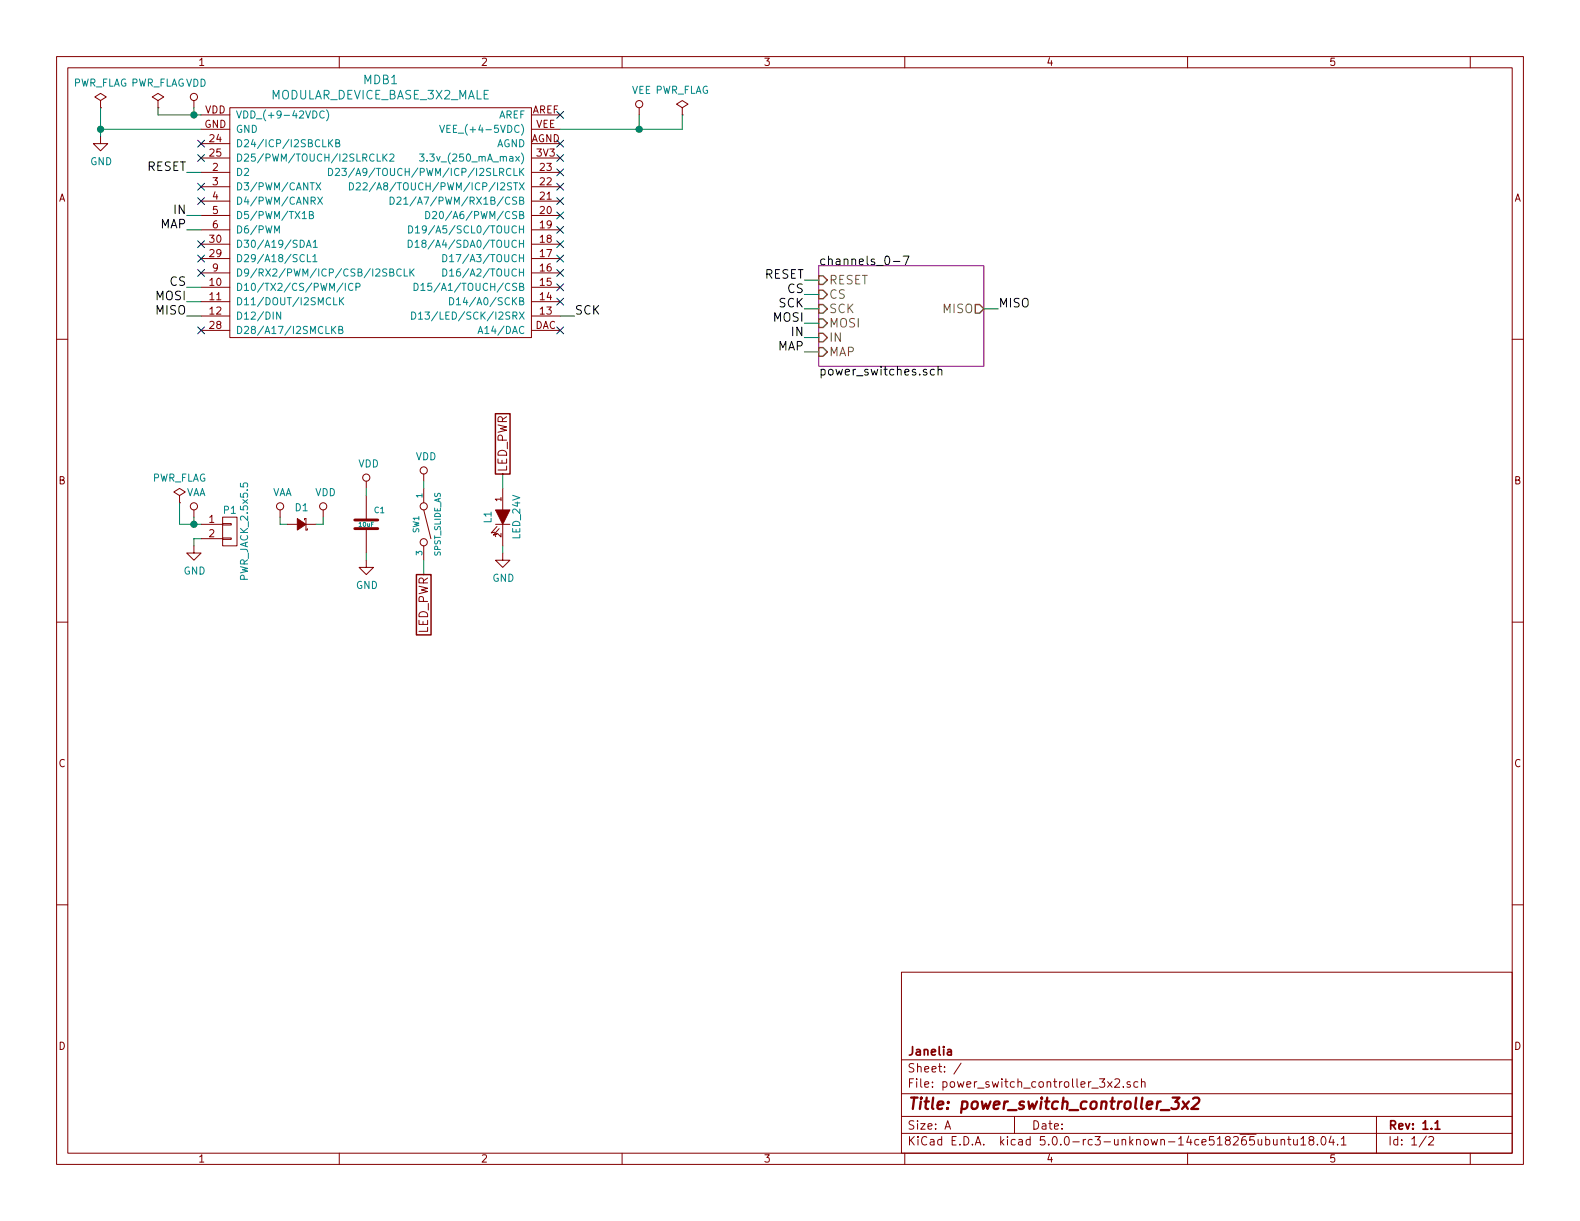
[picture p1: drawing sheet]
EESchema Schematic File Version 4
EELAYER 26 0
EELAYER END
$Descr A 11000 8500
encoding utf-8
Sheet 1 2
Title "power_switch_controller_3x2"
Date ""
Rev "1.1"
Comp "Janelia"
Comment1 ""
Comment2 ""
Comment3 ""
Comment4 ""
$EndDescr
$Comp
L power_switch_controller_3x2:MODULAR_DEVICE_BASE_3X2_MALE MDB1
U 1 1
P 2650 1550
F 0 "MDB1" H 2650 2547 60  0000 C CNN
F 1 "MODULAR_DEVICE_BASE_3X2_MALE" H 2650 2441 60  0000 C CNN
F 2 "power_switch_controller_3x2:MODULAR_DEVICE_BASE_3X2_MALE" H 600 1050 60  0001 C CNN
F 3 "" H 650 2750 60  0000 C CNN
F 4 "digikey" H 600 1150 60  0001 C CNN "Vendor"
F 5 "S1011E-16-ND" H 600 1250 60  0001 C CNN "PartNumber"
F 6 "16 Position Header Through Hole Male Pins" H 600 1350 60  0001 C CNN "Description"
F 7 "2" H 1900 1250 60  0001 C CNN "PartCount"
	1    2650 1550
	1    0    0    -1  
$EndComp
$Comp
L power:VDD #PWR01
U 1 1
P 1350 750
F 0 "#PWR01" H 100 -400 50  0001 C CNN
F 1 "VDD" H 1367 923 50  0000 C CNN
F 2 "" H 100 -250 50  0001 C CNN
F 3 "" H 100 -250 50  0001 C CNN
	1    1350 750 
	1    0    0    -1  
$EndComp
$Comp
L power:PWR_FLAG #FLG02
U 1 1
P 1100 750
F 0 "#FLG02" H -150 -175 50  0001 C CNN
F 1 "PWR_FLAG" H 1100 924 50  0000 C CNN
F 2 "" H -150 -250 50  0001 C CNN
F 3 "" H -150 -250 50  0001 C CNN
	1    1100 750 
	1    0    0    -1  
$EndComp
Wire Wire Line
	1100 750  1100 800 
Wire Wire Line
	1100 800  1350 800 
Wire Wire Line
	1350 750  1350 800 
Connection ~ 1350 800 
$Comp
L power:GND #PWR03
U 1 1
P 700 950
F 0 "#PWR03" H -500 -650 50  0001 C CNN
F 1 "GND" H 705 777 50  0000 C CNN
F 2 "" H -500 -400 50  0001 C CNN
F 3 "" H -500 -400 50  0001 C CNN
	1    700  950 
	1    0    0    -1  
$EndComp
$Comp
L power:PWR_FLAG #FLG04
U 1 1
P 700 750
F 0 "#FLG04" H -550 -175 50  0001 C CNN
F 1 "PWR_FLAG" H 700 924 50  0000 C CNN
F 2 "" H -550 -250 50  0001 C CNN
F 3 "" H -550 -250 50  0001 C CNN
	1    700  750 
	1    0    0    -1  
$EndComp
Wire Wire Line
	700  750  700  900 
Wire Wire Line
	700  900  1400 900 
Connection ~ 700  900 
NoConn ~ 1400 1000
NoConn ~ 1400 1100
NoConn ~ 1400 1300
NoConn ~ 1400 1400
NoConn ~ 1400 1700
NoConn ~ 1400 1800
NoConn ~ 1400 1900
NoConn ~ 1400 2300
NoConn ~ 3900 800 
NoConn ~ 3900 1000
NoConn ~ 3900 1100
NoConn ~ 3900 1200
NoConn ~ 3900 1300
NoConn ~ 3900 1400
NoConn ~ 3900 1500
NoConn ~ 3900 1600
NoConn ~ 3900 1700
NoConn ~ 3900 1800
NoConn ~ 3900 1900
NoConn ~ 3900 2000
NoConn ~ 3900 2100
NoConn ~ 3900 2300
$Comp
L power:VEE #PWR05
U 1 1
P 4450 800
F 0 "#PWR05" H 200 -50 50  0001 C CNN
F 1 "VEE" H 4467 973 50  0000 C CNN
F 2 "" H 200 100 50  0001 C CNN
F 3 "" H 200 100 50  0001 C CNN
	1    4450 800 
	1    0    0    -1  
$EndComp
$Comp
L power:PWR_FLAG #FLG06
U 1 1
P 4750 800
F 0 "#FLG06" H 3500 -125 50  0001 C CNN
F 1 "PWR_FLAG" H 4750 974 50  0000 C CNN
F 2 "" H 3500 -200 50  0001 C CNN
F 3 "" H 3500 -200 50  0001 C CNN
	1    4750 800 
	1    0    0    -1  
$EndComp
Wire Wire Line
	4750 900  4750 800 
Wire Wire Line
	3900 900  4450 900 
Wire Wire Line
	4450 800  4450 900 
Connection ~ 4450 900 
$Comp
L power_switch_controller_3x2:PWR_JACK_2.5x5.5 P1
U 1 1
P 1600 3700
F 0 "P1" H 1600 3850 50  0000 C CNN
F 1 "PWR_JACK_2.5x5.5" V 1700 3700 50  0000 C CNN
F 2 "power_switch_controller_3x2:DCJACK_2PIN_HIGHCURRENT" H 1500 3750 60  0001 C CNN
F 3 "" H 1600 3700 60  0000 C CNN
F 4 "digikey" H 1700 3950 60  0001 C CNN "Vendor"
F 5 "CP-063BH-ND" H 1800 4050 60  0001 C CNN "PartNumber"
F 6 "CONN PWR JACK DC 2.5X5.5 8A T/H" H 1900 4150 60  0001 C CNN "Description"
	1    1600 3700
	1    0    0    -1  
$EndComp
$Comp
L power:GND #PWR07
U 1 1
P 1350 3800
F 0 "#PWR07" H 1350 3550 50  0001 C CNN
F 1 "GND" H 1355 3627 50  0000 C CNN
F 2 "" H 1350 3800 50  0001 C CNN
F 3 "" H 1350 3800 50  0001 C CNN
	1    1350 3800
	1    0    0    -1  
$EndComp
$Comp
L power:VAA #PWR08
U 1 1
P 1350 3600
F 0 "#PWR08" H 1350 3450 50  0001 C CNN
F 1 "VAA" H 1367 3773 50  0000 C CNN
F 2 "" H 1350 3600 50  0001 C CNN
F 3 "" H 1350 3600 50  0001 C CNN
	1    1350 3600
	1    0    0    -1  
$EndComp
$Comp
L power:PWR_FLAG #FLG09
U 1 1
P 1250 3500
F 0 "#FLG09" H 1250 3575 50  0001 C CNN
F 1 "PWR_FLAG" H 1250 3674 50  0000 C CNN
F 2 "" H 1250 3500 50  0001 C CNN
F 3 "" H 1250 3500 50  0001 C CNN
	1    1250 3500
	1    0    0    -1  
$EndComp
Wire Wire Line
	1250 3500 1250 3650
Wire Wire Line
	1250 3650 1350 3650
Wire Wire Line
	1350 3600 1350 3650
Connection ~ 1350 3650
Wire Wire Line
	1400 3750 1350 3750
Wire Wire Line
	1350 3750 1350 3800
$Comp
L power_switch_controller_3x2:diode_schottky_45V_10A D1
U 1 1
P 2100 3650
F 0 "D1" H 2100 3537 50  0000 C CNN
F 1 "diode_schottky_45V_10A" H 1820 3570 50  0001 L CNN
F 2 "power_switch_controller_3x2:CFP15" H 1950 3630 60  0001 C CNN
F 3 "" H 2050 3730 60  0001 C CNN
F 4 "digikey" H 2150 3830 60  0001 C CNN "Vendor"
F 5 "568-11697-1-ND" H 2250 3930 60  0001 C CNN "PartNumber"
F 6 "DIODE SCHOTTKY 45V 10A CFP15" H 2350 4030 60  0001 C CNN "Description"
	1    2100 3650
	-1   0    0    1   
$EndComp
$Comp
L power:VAA #PWR010
U 1 1
P 1950 3600
F 0 "#PWR010" H 1950 3450 50  0001 C CNN
F 1 "VAA" H 1967 3773 50  0000 C CNN
F 2 "" H 1950 3600 50  0001 C CNN
F 3 "" H 1950 3600 50  0001 C CNN
	1    1950 3600
	1    0    0    -1  
$EndComp
$Comp
L power:VDD #PWR011
U 1 1
P 2250 3600
F 0 "#PWR011" H 1000 2450 50  0001 C CNN
F 1 "VDD" H 2267 3773 50  0000 C CNN
F 2 "" H 1000 2600 50  0001 C CNN
F 3 "" H 1000 2600 50  0001 C CNN
	1    2250 3600
	1    0    0    -1  
$EndComp
Wire Wire Line
	1950 3600 1950 3650
Wire Wire Line
	1950 3650 2000 3650
Wire Wire Line
	2250 3600 2250 3650
Wire Wire Line
	2250 3650 2200 3650
$Comp
L power_switch_controller_3x2:10uF C1
U 1 1
P 2550 3650
F 0 "C1" H 2600 3750 40  0000 L CNN
F 1 "10uF" H 2550 3650 30  0000 C CNN
F 2 "power_switch_controller_3x2:SM1210" H 2588 3500 30  0001 C CNN
F 3 "" H 2550 3650 60  0000 C CNN
F 4 "digikey" H 2650 3850 60  0001 C CNN "Vendor"
F 5 "445-4536-1-ND" H 2750 3950 60  0001 C CNN "PartNumber"
F 6 "CAP CER 10UF 50V 10% X7S 1210" H 2850 4050 60  0001 C CNN "Description"
	1    2550 3650
	1    0    0    -1  
$EndComp
$Comp
L power:VDD #PWR012
U 1 1
P 2550 3400
F 0 "#PWR012" H 1300 2250 50  0001 C CNN
F 1 "VDD" H 2567 3573 50  0000 C CNN
F 2 "" H 1300 2400 50  0001 C CNN
F 3 "" H 1300 2400 50  0001 C CNN
	1    2550 3400
	1    0    0    -1  
$EndComp
$Comp
L power:GND #PWR013
U 1 1
P 2550 3900
F 0 "#PWR013" H 2550 3650 50  0001 C CNN
F 1 "GND" H 2555 3727 50  0000 C CNN
F 2 "" H 2550 3900 50  0001 C CNN
F 3 "" H 2550 3900 50  0001 C CNN
	1    2550 3900
	1    0    0    -1  
$EndComp
Wire Wire Line
	2550 3400 2550 3450
Wire Wire Line
	2550 3850 2550 3900
$Comp
L power_switch_controller_3x2:SPST_SLIDE_AS SW1
U 1 1
P 2950 3650
F 0 "SW1" H 2950 3600 40  0000 C CNN
F 1 "SPST_SLIDE_AS" H 2950 3750 40  0000 C CNN
F 2 "power_switch_controller_3x2:SPST_SLIDE_AS" H 2850 3450 60  0001 C CNN
F 3 "" H 2950 3650 60  0000 C CNN
F 4 "digikey" H 3050 3850 60  0001 C CNN "Vendor"
F 5 "360-2610-ND" H 3150 3950 60  0001 C CNN "PartNumber"
F 6 "SWITCH SLIDE SPST 0.4VA 28V" H 3250 4050 60  0001 C CNN "Description"
	1    2950 3650
	0    1    1    0   
$EndComp
$Comp
L power:VDD #PWR014
U 1 1
P 2950 3350
F 0 "#PWR014" H 1700 2200 50  0001 C CNN
F 1 "VDD" H 2967 3523 50  0000 C CNN
F 2 "" H 1700 2350 50  0001 C CNN
F 3 "" H 1700 2350 50  0001 C CNN
	1    2950 3350
	1    0    0    -1  
$EndComp
Wire Wire Line
	2950 3900 2950 4000
Wire Wire Line
	2950 3350 2950 3400
$Comp
L power_switch_controller_3x2:LED_24V L1
U 1 1
P 3500 3600
F 0 "L1" H 3500 3500 50  0000 C CNN
F 1 "LED_24V" H 3500 3700 50  0000 C CNN
F 2 "power_switch_controller_3x2:LED_555-3XXX" H 3400 3600 60  0001 C CNN
F 3 "" H 3500 3600 60  0000 C CNN
F 4 "digikey" H 3600 3800 60  0001 C CNN "Vendor"
F 5 "350-1723-ND" H 3700 3900 60  0001 C CNN "PartNumber"
F 6 "LED 2MM 24V VERTICAL RED PC MNT" H 3800 4000 60  0001 C CNN "Description"
	1    3500 3600
	0    1    1    0   
$EndComp
Wire Wire Line
	3500 3400 3500 3300
$Comp
L power:GND #PWR015
U 1 1
P 3500 3850
F 0 "#PWR015" H 3500 3600 50  0001 C CNN
F 1 "GND" H 3505 3677 50  0000 C CNN
F 2 "" H 3500 3850 50  0001 C CNN
F 3 "" H 3500 3850 50  0001 C CNN
	1    3500 3850
	1    0    0    -1  
$EndComp
Wire Wire Line
	3500 3800 3500 3850
$Sheet
S 5700 1850 1150 700 
U 593823E2
F0 "channels_0-7" 60
F1 "power_switches.sch" 60
F2 "RESET" I L 5700 1950 60 
F3 "CS" I L 5700 2050 60 
F4 "SCK" I L 5700 2150 60 
F5 "MOSI" I L 5700 2250 60 
F6 "MISO" O R 6850 2150 60 
F7 "MAP" I L 5700 2450 60 
F8 "IN" I L 5700 2350 60 
$EndSheet
Wire Wire Line
	1400 1200 1300 1200
Text Label 1300 1200 2    60   ~ 0
RESET
Wire Wire Line
	1400 1600 1300 1600
Text Label 1300 1600 2    60   ~ 0
MAP
Wire Wire Line
	1400 2000 1300 2000
Text Label 1300 2000 2    60   ~ 0
CS
Wire Wire Line
	1400 2100 1300 2100
Wire Wire Line
	1400 2200 1300 2200
Text Label 1300 2100 2    60   ~ 0
MOSI
Text Label 1300 2200 2    60   ~ 0
MISO
Wire Wire Line
	3900 2200 4000 2200
Text Label 4000 2200 0    60   ~ 0
SCK
Text GLabel 2950 4000 3    60   UnSpc ~ 0
LED_PWR
Text GLabel 3500 3300 1    60   UnSpc ~ 0
LED_PWR
Wire Wire Line
	5700 1950 5600 1950
Wire Wire Line
	5700 2050 5600 2050
Wire Wire Line
	5700 2150 5600 2150
Wire Wire Line
	5700 2250 5600 2250
Wire Wire Line
	6850 2150 6950 2150
Text Label 5600 1950 2    60   ~ 0
RESET
Text Label 5600 2050 2    60   ~ 0
CS
Text Label 5600 2150 2    60   ~ 0
SCK
Text Label 5600 2250 2    60   ~ 0
MOSI
Text Label 6950 2150 0    60   ~ 0
MISO
Wire Wire Line
	1400 1500 1300 1500
Text Label 1300 1500 2    60   ~ 0
IN
Wire Wire Line
	5700 2350 5600 2350
Wire Wire Line
	5700 2450 5600 2450
Text Label 5600 2350 2    60   ~ 0
IN
Text Label 5600 2450 2    60   ~ 0
MAP
Wire Wire Line
	1350 800  1400 800 
Wire Wire Line
	700  900  700  950 
Wire Wire Line
	4450 900  4750 900 
Wire Wire Line
	1350 3650 1400 3650
$EndSCHEMATC
